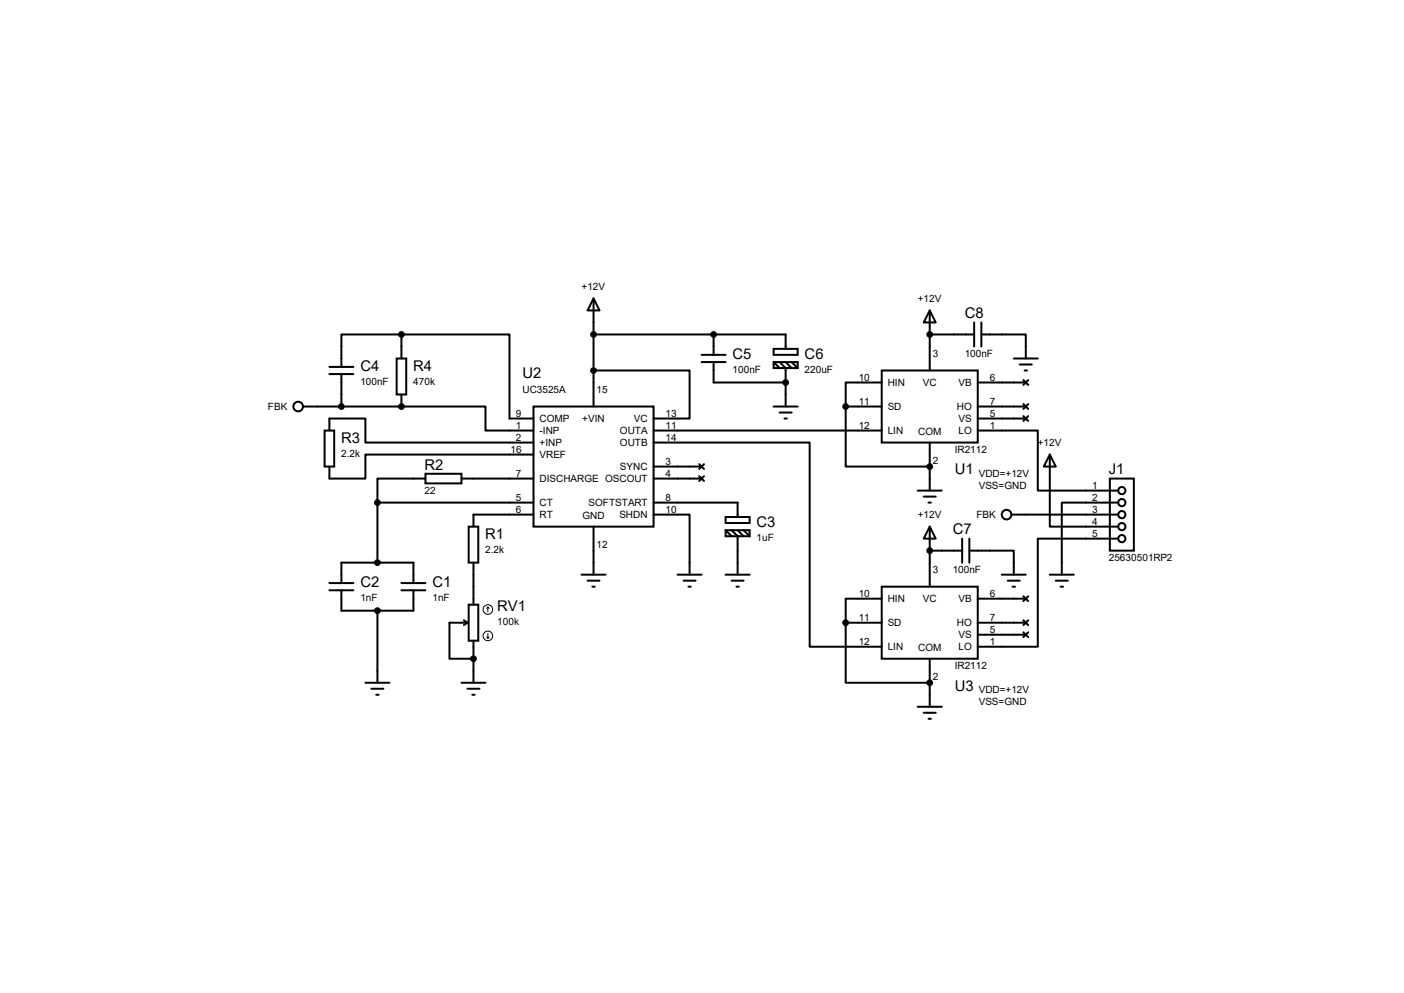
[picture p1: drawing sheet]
<svg xmlns="http://www.w3.org/2000/svg" width="297mm" height="210mm" viewBox="0 0 297 210" stroke-linecap="round" stroke-linejoin="round" font-family="sans-serif">
<g fill="none" stroke="#000" stroke-width=".42">
<path d="M69.7 79.1h5.1M69.7 77.6h5.1M72.2 79.1v6.9M83.9 75.8h2v7.6h-2zM84.9 70.7h-12.7v6.9M84.9 70.7h22.9v17.8h5.1M84.9 70.7v5.1M125.6 63.1l1.2 2.6h-2.5zM125.6 78.4h20.3v10.1h-7.6M125.6 63.1v22.9M125.6 70.7h40.6v3.1M148.4 76.6h5.1"/>
<path d="M148.4 75.1h5.1M151 76.6v4.3h15.2M151 70.7v4.4M163.7 73.8h5v1.3h-5zM163.7 76.6h5v1.3h-5zM163.7 76.6l1.2 1.3M164.9 76.6l1.3 1.3v8.1M166.2 76.6l1.3 1.3M167.5 76.6l1.2 1.3M186.5 78.4h20.3v15.2h-20.3zM196.7 65.7l1.3 2.5h-2.6zM196.7 70.7h9.4"/>
<path d="M196.7 65.7v12.7M206.1 68.2v5.1M207.6 70.7h9.4v5.1M207.6 68.2v5.1M214.5 75.8h5M215.7 77.1h2.6M216.7 78.4h.6M64.1 86h20.8M68.7 91.1h2v7.6h-2zM69.7 91.1v-2.6h7.6v5.1h35.6M84.9 86h17.8v5.1h10.2M84.9 83.4v2.6"/>
<path d="M112.9 86h25.4v25.4h-25.4zM112.9 96.1h-35.6v5.1h-7.6v-2.5M138.3 93.6h33v43.2h15.2M138.3 98.7h10.1M138.3 91.1h48.2M147.9 98.2l1 1M148.9 98.2l-1 1M163.7 86h5M164.9 87.2h2.6M165.9 88.5h.6M178.9 86v12.7h17.8M178.9 86h7.6"/>
<path d="M186.5 80.9h-7.6v5.1M196.7 93.6v10.2M206.8 91.1h12.7v12.7h17.1M206.8 80.9h10.2M206.8 88.5h10.2M206.8 86h10.2M216.5 88l1 1M216.5 85.5l1 1M216.5 80.4l1 1M217.5 88l-1 1M217.5 85.5l-1 1M217.5 80.4l-1 1"/>
<path d="M222.1 96.1l1.3 2.6h-2.6zM222.1 96.1v15.3h14.5M79.8 106.3v12.7M79.8 106.3h33.1M90 100.2h7.6v2h-7.6zM90 101.2h-10.2v5.1M97.6 101.2h15.3M99.1 111.4h2.1v7.6h-2.1zM100.2 119v8.9M112.9 108.8h-12.7v2.6M125.6 111.4v10.1M138.3 108.8h7.6v12.7"/>
<path d="M138.3 101.2h10.1M138.3 106.3h17.7v3M147.9 100.7l1 1M148.9 100.7l-1 1M153.5 109.3h5.1v1.3h-5.1zM153.5 112.1h5.1v1.3h-5.1zM153.5 112.1l1.3 1.3M154.8 112.1l1.2 1.3v8.1M156 112.1l1.3 1.3M157.3 112.1l1.3 1.3M194.1 103.8h5.1M195.4 105h2.6"/>
<path d="M196.4 106.3h.5M196.7 111.4l1.3 2.5h-2.6zM196.7 111.4v12.7M196.7 116.5h6.8M203.5 113.9v5.1M205.1 116.5h9.4v5M205.1 113.9v5.1M214 108.8h22.6M234.8 101.2h5.1v15.3h-5.1zM236.6 113.9h-17.1v22.9h-12.7M236.6 106.3h-12v15.2M69.7 123.3h5.1"/>
<path d="M69.7 124.8h5.1M72.2 123.3v-4.3h15.3v4.3M72.2 124.8v4.4h15.3v-4.4M79.8 129.2v15.2M84.9 123.3h5.1M84.9 124.8h5.1M98.1 131.2l.8 .5M98.9 131.7h-3.8v7.6h5.1M98.9 131.7l-.8 .5M99.1 127.9h2.1v7.6h-2.1zM100.2 135.5v8.9M123 121.5h5.1"/>
<path d="M124.3 122.8h2.5M125.3 124.1h.5M143.3 121.5h5.1M144.6 122.8h2.6M145.6 124.1h.5M153.5 121.5h5.1M154.8 122.8h2.5M155.8 124.1h.5M178.9 131.7v12.7h17.8M178.9 131.7h7.6M186.5 124.1h20.3v15.2h-20.3zM186.5 126.6h-7.6v5.1"/>
<path d="M196.7 139.3v10.2M206.8 134.2h10.2M206.8 131.7h10.2M206.8 126.6h10.2M211.9 121.5h5.1M213.2 122.8h2.5M214.2 124.1h.5M216.5 133.7l1 1M216.5 131.2l1 1M216.5 126.1l1 1M217.5 133.7l-1 1M217.5 131.2l-1 1"/>
<path d="M217.5 126.1l-1 1M222.1 121.5h5.1M223.4 122.8h2.5M224.4 124.1h.5M77.3 144.4h5.1M78.6 145.7h2.5M79.6 146.9h.5M97.6 144.4h5.1M98.9 145.7h2.5M99.9 146.9h.5M194.1 149.5h5.1M195.4 150.7h2.6"/>
<path d="M196.4 152h.5"/>
<circle cx="63.1" cy="86" r="1.02"/>
<circle cx="212.9" cy="108.8" r="1.02"/>
<circle cx="237.3" cy="103.8" r=".76"/>
<circle cx="237.3" cy="106.3" r=".76"/>
<circle cx="237.3" cy="113.9" r=".76"/>
<circle cx="237.3" cy="108.8" r=".76"/>
<circle cx="237.3" cy="111.4" r=".76"/>
</g>
<g fill="#000">
<circle cx="151" cy="70.7" r=".21"/>
<circle cx="196.7" cy="70.7" r=".21"/>
<circle cx="84.9" cy="86" r=".21"/>
<circle cx="166.2" cy="80.9" r=".21"/>
<circle cx="196.7" cy="98.7" r=".21"/>
<circle cx="196.7" cy="116.5" r=".21"/>
<circle cx="100.2" cy="139.3" r=".21"/>
<circle cx="196.7" cy="144.4" r=".21"/>
</g>
<g fill="none" stroke="#000" stroke-width=".21">
<path d="M103 134.7l.2 .3M103.2 128.4v1M103.2 134v1M103.2 128.4l.3 .3M103.2 128.4l-.2 .3M103.5 134.7l-.3 .3"/>
<circle cx="103.2" cy="134.5" r="1.02"/>
<circle cx="103.2" cy="128.9" r="1.02"/>
</g>
<g fill="#000" stroke="#000" stroke-width=".42">
<circle cx="84.9" cy="70.7" r=".51"/>
<circle cx="125.6" cy="78.4" r=".51"/>
<circle cx="125.6" cy="70.7" r=".51"/>
<circle cx="151" cy="70.7" r=".51"/>
<circle cx="196.7" cy="70.7" r=".51"/>
<circle cx="72.2" cy="86" r=".51"/>
<circle cx="84.9" cy="86" r=".51"/>
<circle cx="166.2" cy="80.9" r=".51"/>
<circle cx="178.9" cy="86" r=".51"/>
<circle cx="196.7" cy="98.7" r=".51"/>
<circle cx="79.8" cy="106.3" r=".51"/>
<circle cx="79.8" cy="119" r=".51"/>
<circle cx="196.7" cy="116.5" r=".51"/>
<circle cx="79.8" cy="129.2" r=".51"/>
<circle cx="100.2" cy="139.3" r=".51"/>
<circle cx="178.9" cy="131.7" r=".51"/>
<circle cx="196.7" cy="144.4" r=".51"/>
</g>
<g font-size="3.1">
<text x="204.1" y="67.3">C8</text>
<text x="155" y="75.9">C5</text>
<text x="170.2" y="75.9">C6</text>
<text x="76.2" y="78.4">C4</text>
<text x="87.4" y="78.4">R4</text>
<text x="110.5" y="80">U2</text>
<text x="72.2" y="93.7">R3</text>
<text x="89.8" y="99.3">R2</text>
<text x="202" y="100.3">U1</text>
<text x="234.6" y="100.3">J1</text>
<text x="160.1" y="111.5">C3</text>
<text x="201.5" y="113">C7</text>
<text x="102.7" y="114">R1</text>
<text x="76.2" y="124.2">C2</text>
<text x="91.5" y="124.2">C1</text>
<text x="105.2" y="129.2">RV1</text>
<text x="202" y="146">U3</text>
</g>
<g font-size="2.1">
<text x="123" y="61.3">+12V</text>
<text x="194.1" y="63.9">+12V</text>
<text x="197.3" y="75.4">3</text>
<text x="204.1" y="75.4">100nF</text>
<text x="76.2" y="81.4">100nF</text>
<text x="87.4" y="81.4">470k</text>
<text x="110.5" y="83.1">UC3525A</text>
<text x="126.2" y="83.1">15</text>
<text x="155" y="78.8">100nF</text>
<text x="170.2" y="78.8">220uF</text>
<text x="181.7" y="80.5">10</text>
<text x="187.8" y="81.7">HIN</text>
<text x="195.2" y="81.6">VC</text>
<text x="202.8" y="81.7">VB</text>
<text x="209.4" y="80.5">6</text>
<text x="56.7" y="86.7">FBK</text>
<text x="109.1" y="88.1">9</text>
<text x="114.1" y="89.3">COMP</text>
<text x="123.2" y="89.2">+VIN</text>
<text x="134.1" y="89.3">VC</text>
<text x="140.8" y="88.1">13</text>
<text x="181.7" y="85.6">11</text>
<text x="187.8" y="86.7">SD</text>
<text x="202.4" y="86.7">HO</text>
<text x="202.8" y="89.3">VS</text>
<text x="209.4" y="85.6">7</text>
<text x="209.4" y="88.1">5</text>
<text x="108" y="95.8">16</text>
<text x="109.1" y="90.7">1</text>
<text x="109.1" y="93.2">2</text>
<text x="114.1" y="91.8">-INP</text>
<text x="114.1" y="94.4">+INP</text>
<text x="131.1" y="91.8">OUTA</text>
<text x="131.1" y="94.4">OUTB</text>
<text x="140.8" y="90.7">11</text>
<text x="140.8" y="93.2">14</text>
<text x="181.7" y="90.7">12</text>
<text x="187.8" y="91.8">LIN</text>
<text x="194.2" y="91.9">COM</text>
<text x="202" y="95.8">IR2112</text>
<text x="202.8" y="91.8">LO</text>
<text x="209.4" y="90.7">1</text>
<text x="219.5" y="94.4">+12V</text>
<text x="72.2" y="96.6">2.2k</text>
<text x="109.1" y="100.8">7</text>
<text x="114.1" y="102">DISCHARGE OSCOUT</text>
<text x="114.1" y="96.9">VREF</text>
<text x="131.1" y="99.4">SYNC</text>
<text x="140.8" y="98.3">3</text>
<text x="140.8" y="100.8">4</text>
<text x="197.3" y="98.1">2</text>
<text x="207.1" y="100.8">VDD=+12V</text>
<text x="89.8" y="104.4">22</text>
<text x="109.1" y="105.9">5</text>
<text x="114.1" y="107.1">CT</text>
<text x="124.5" y="107.1">SOFTSTART</text>
<text x="140.8" y="105.9">8</text>
<text x="207.1" y="103.4">VSS=GND</text>
<text x="231.1" y="103.4">1</text>
<text x="231.1" y="105.9">2</text>
<text x="109.1" y="108.5">6</text>
<text x="114.1" y="109.6">RT</text>
<text x="123.2" y="109.7">GND</text>
<text x="131" y="109.6">SHDN</text>
<text x="140.8" y="108.5">10</text>
<text x="194.1" y="109.6">+12V</text>
<text x="206.5" y="109.6">FBK</text>
<text x="231.1" y="108.5">3</text>
<text x="231.1" y="111">4</text>
<text x="231.1" y="113.5">5</text>
<text x="102.7" y="116.9">2.2k</text>
<text x="126.2" y="115.9">12</text>
<text x="160.1" y="114.4">1uF</text>
<text x="234.6" y="118.6">25630501RP2</text>
<text x="197.3" y="121.2">3</text>
<text x="201.5" y="121.2">100nF</text>
<text x="76.2" y="127.1">1nF</text>
<text x="91.5" y="127.1">1nF</text>
<text x="181.7" y="126.2">10</text>
<text x="181.7" y="131.3">11</text>
<text x="187.8" y="127.4">HIN</text>
<text x="195.2" y="127.3">VC</text>
<text x="202.8" y="127.4">VB</text>
<text x="209.4" y="126.2">6</text>
<text x="209.4" y="131.3">7</text>
<text x="105.2" y="132.2">100k</text>
<text x="181.7" y="136.4">12</text>
<text x="187.8" y="137.5">LIN</text>
<text x="187.8" y="132.5">SD</text>
<text x="194.2" y="137.7">COM</text>
<text x="202.4" y="132.5">HO</text>
<text x="202.8" y="135">VS</text>
<text x="202.8" y="137.5">LO</text>
<text x="209.4" y="133.9">5</text>
<text x="209.4" y="136.4">1</text>
<text x="197.3" y="143.8">2</text>
<text x="202" y="141.5">IR2112</text>
<text x="207.1" y="146.6">VDD=+12V</text>
<text x="207.1" y="149.1">VSS=GND</text>
</g>
</svg>
